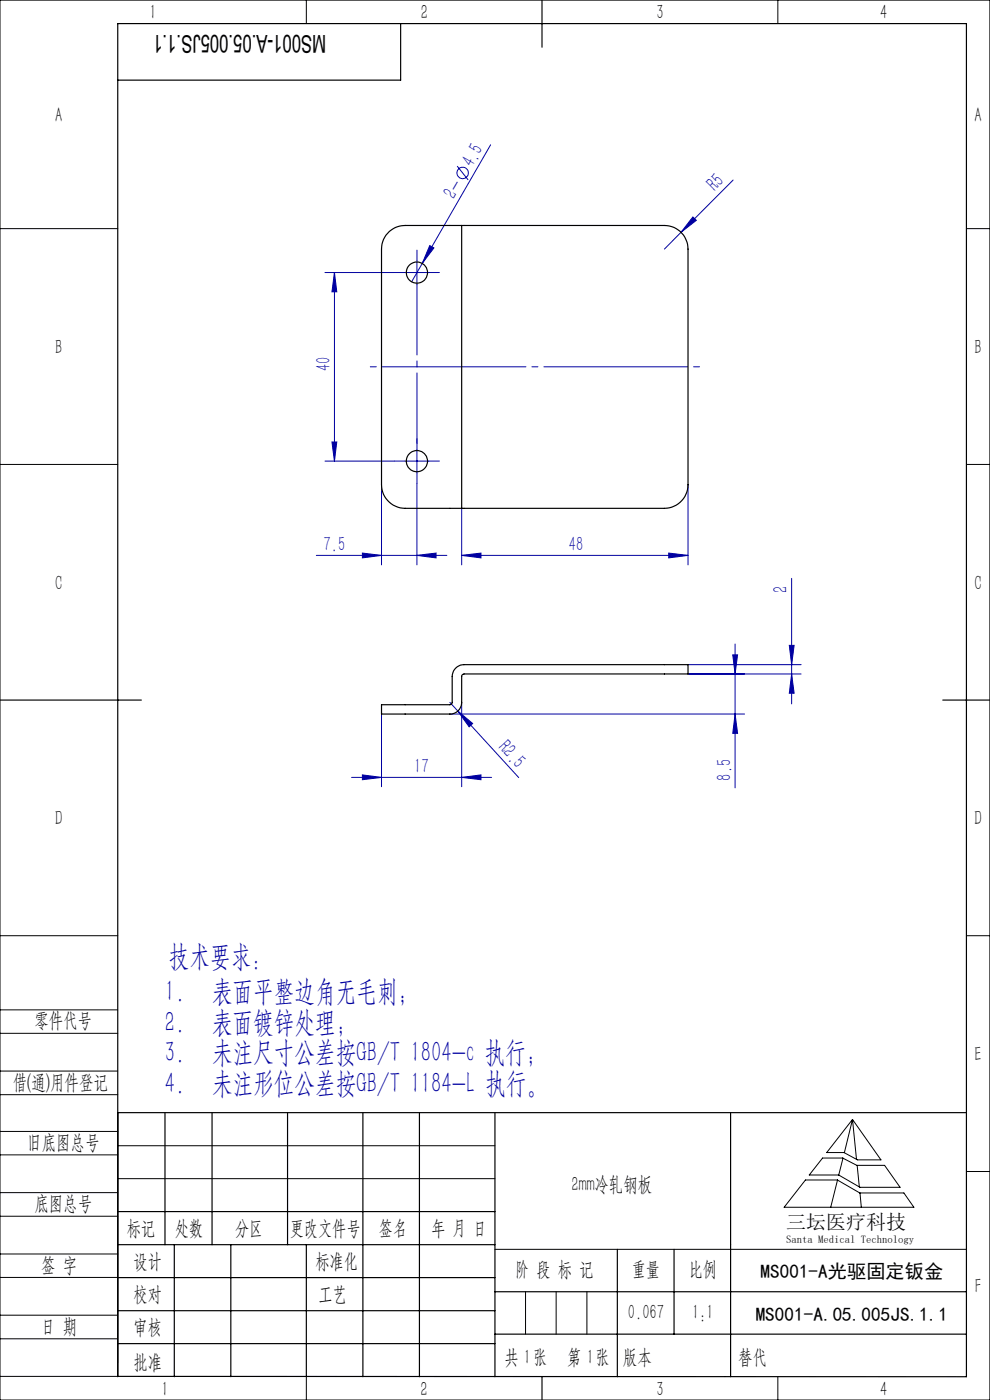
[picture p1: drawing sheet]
<svg xmlns="http://www.w3.org/2000/svg" width="210mm" height="297mm" viewBox="0 0 210 297" stroke-linecap="round" stroke-linejoin="round" font-family="sans-serif">
<g fill="none" stroke="#0000a0" stroke-width=".21">
<path d="M97 35.2l2.3 3M104.1 30.7l-14.5 25.2M155.5 38.2l-11 11.1M68.9 57.8h14.8M70.9 57.8v40M70.9 57.8l.5 4.1h-1zM85.9 57.8h5M88.4 55.3v5M89.6 55.9l-2.3 3.9M91.2 52.1l.8 .5-2.4 3.3zM144.5 49.3l-3.6 3.5M147 46l.7 .7-3.2 2.6z"/>
<path d="M68.9 97.8h14.8M70.4 93.8h1l-.5 4zM85.9 97.8h5M88.4 95.3v5M67.1 117.8h27.7M76.9 117.3l4 .5-4 .6zM80.9 102.8v17M88.4 117.8l4.1-.5v1.1zM88.4 102.6v17.2M97.9 117.8l4.1-.5v1.1zM97.9 117.8h48M97.9 107.8v12"/>
<path d="M141.9 117.3l4 .5-4 .6zM145.9 102.8v17M155.4 138.9h1.1l-.6 4.1zM155.9 136.6v30.5M167.4 136.9h1.1l-.6 4.1zM167.9 122.7v26.6M80.9 151.5v15.4M95.4 149l1.7 1.8M95.4 151.5h62.5M97.1 150.8l3.2 2.7-.8 .7zM97.1 150.8l12.9 14.2M97.9 149v17.9"/>
<path d="M145.9 143h24M145.9 141h24M155.9 151.5l.6 4.1h-1.1zM167.9 143l.6 4.1h-1.1zM74.6 164.9h29.7M76.9 164.4l4 .5-4 .5zM97.9 164.9l4.1-.5v1z"/>
<circle cx="98.1" cy="36.7" r="1.22"/>
</g>
<path d="M86 57.8h-2.3M88.5 55.3v-2.2M91 57.8h2.2M86 97.8h-2.3M88.5 95.3v-2.2M91 97.8h2.2M88.5 100.3v2.3" fill="none" stroke="#0000a0" stroke-width=".21" stroke-dasharray="30.5 1.3 1.3 1.3"/>
<path d="M88.5 60.3v33.8" fill="none" stroke="#0000a0" stroke-width=".21" stroke-dasharray="30.5 1.3 1.3 1.3" stroke-dashoffset="15.5"/>
<path d="M149 77.8h-71.1" fill="none" stroke="#0000a0" stroke-width=".21" stroke-dasharray="30.5 1.3 1.3 1.3" stroke-dashoffset="-3.1"/>
<g fill="none" stroke="#000" stroke-width=".21">
<path d="M0 0h210v297h-210zM65 0v5M165 0v5M0 48.5h25M205 48.5h5M0 98.5h25M205 98.5h5M0 198.5h25M205 198.5h5M0 214.2h25M0 219.2h25M0 232.2h25"/>
<path d="M0 227.2h25M25 236v56h-25M180.8 237.5l6.1 8.6h-5l-2.9-1.6h-3.6zM180.8 237.5l-1.7 7M180.8 237.5l.9 8.5M0 245h25M0 240h25M0 258h25M0 253h25M25 243.1h80M25 250h80M170.9 250.3h6.7l4.8 2.8h9.3l2.2 3h-27.6z"/>
<path d="M174.5 245.7h4.3l3 1.5h5.8l3.3 4.7h-8.5l-4.5-2.6h-6.2zM177.7 250.3l-1.5 5.8M178.8 245.7l-.9 3.6M181.8 247.2l.5 4.6M182.4 253.1l.3 3M205 248.5h5M0 271h25M0 266h25M0 279h25M105 265h100M111.5 274v9M118 274v9"/>
<path d="M124.5 274v9M0 284h25M65 292.1v4.9M153.7 292h.1M165 292v5"/>
</g>
<g fill="none" stroke="#000" stroke-width=".25">
<path d="M85 5v12h-60M115 0v10M0 148.5h30M200 148.5h10M25 236h180M35 236v28.1M45 236v28.1M61 236v28.1M77 236v56.1M89 236v56.1M105 236v56.1M155 236v56.1"/>
<path d="M25 257h80M25 264.1h80M25 271h80M25 278.1h80M37 264.1v28M49 264.1v28M65 264.1v28M105 274h100M131 265v27.1M143 265v18M25 292l180 .1v-287.1h-180v287.1M25 285h80"/>
<path d="M105 283h100M115 292v5"/>
</g>
<g fill="#0000a0">
<path d="M147 46l.7 .7-3.2 2.6z"/>
<path d="M91.2 52.1l.8 .5-2.4 3.3z"/>
<path d="M97.1 150.8l3.2 2.7-.8 .7z"/>
<path d="M88.4 117.8l4.1-.5v1.1zM76.9 117.3l4 .5-4 .6zM97.9 164.9l4.1-.5v1zM76.9 164.4l4 .5-4 .5z"/>
<path d="M97.9 117.8l4.1-.5v1.1zM141.9 117.3l4 .5-4 .6z"/>
<path d="M70.9 57.8l.5 4.1h-1zM70.4 93.8h1l-.5 4zM155.4 138.9h1.1l-.6 4.1zM155.9 151.5l.6 4.1h-1.1zM167.4 136.9h1.1l-.6 4.1zM167.9 143l.6 4.1h-1.1z"/>
</g>
<g fill="none" stroke="#000" stroke-width=".25">
<path d="M97.9 47.8h-12a5 5 0 0 0-5 5v50a5 5 0 0 0 5 5h12M97.9 47.8h43a5 5 0 0 1 5 5v50a5 5 0 0 1-5 5h-43M97.9 47.8v60M80.9 149.5h14.7l.3-.4v-5.6a2.53 2.53 0 0 1 2.5-2.5h47.5v2h-47.5l-.5 .4v5.6a2.47 2.47 0 0 1-2.5 2.5h-14.5z"/>
<circle cx="88.4" cy="57.8" r="2.25"/>
<circle cx="88.4" cy="97.8" r="2.26"/>
</g>
<g font-size="6.3" fill="#0000a0">
<text x="35.8" y="204.9">技术要求：</text>
<text x="35" y="212.3">1.</text>
<text x="45" y="212.3">表面平整边角无毛刺；</text>
<text x="35" y="218.8">2.</text>
<text x="45" y="218.8">表面镀锌处理；</text>
<text x="35" y="225.3">3.</text>
<text x="45" y="225.3">未注尺寸公差按GB/T 1804-c 执行；</text>
<text x="35" y="231.8">4.</text>
<text x="45" y="231.8">未注形位公差按GB/T 1184-L 执行。</text>
</g>
<text font-size="5.2" x="69.2" y="7.3" transform="rotate(-180 69.2 7.3)">MS001-A.05.005JS.1.1</text>
<g font-size="4.4" fill="#010000">
<text x="31.7" y="4.1">1</text>
<text x="89.2" y="4.1">2</text>
<text x="139.2" y="4.1">3</text>
<text x="186.7" y="4.1">4</text>
<text x="156.6" y="289.5">替代</text>
</g>
<g font-size="4.4">
<text x="11.7" y="25.9">A</text>
<text x="206.7" y="25.9">A</text>
<text x="11.7" y="75.1">B</text>
<text x="206.7" y="75.1">B</text>
<text x="11.7" y="125.1">C</text>
<text x="206.7" y="125.1">C</text>
<text x="11.7" y="175.1">D</text>
<text x="206.7" y="175.1">D</text>
<text x="7.3" y="217.9">零件代号</text>
<text x="206.7" y="225.1">E</text>
<text x="2.7" y="231">借(通)用件登记</text>
<text x="5.8" y="243.7">旧底图总号</text>
<text x="7.3" y="256.8">底图总号</text>
<text x="121.3" y="252.6">2mm冷轧钢板</text>
<text x="26.9" y="261.9">标记</text>
<text x="37.1" y="261.9">处数</text>
<text x="49.9" y="261.9">分区</text>
<text x="61.5" y="261.9">更改文件号</text>
<text x="80.4" y="261.9">签名</text>
<text x="91.5" y="261.9">年 月 日</text>
<text x="8.7" y="269.8">签 字</text>
<text x="28.3" y="268.9">设计</text>
<text x="66.9" y="268.9">标准化</text>
<text x="109.3" y="270.8">阶 段 标 记</text>
<text x="134" y="270.8">重量</text>
<text x="146.1" y="270.8">比例</text>
<text x="206.8" y="274.4">F</text>
<text x="28.3" y="276">校对</text>
<text x="67.6" y="276">工艺</text>
<text x="133.2" y="279.8">0.067</text>
<text x="146.8" y="279.8">1:1</text>
<text x="8.7" y="282.9">日 期</text>
<text x="28.3" y="283">审核</text>
<text x="28.3" y="290.4">批准</text>
<text x="107" y="289.5">共 张</text>
<text x="111.1" y="289.5">1</text>
<text x="120.3" y="289.5">第 张</text>
<text x="124.5" y="289.5">1</text>
<text x="132.1" y="289.5">版本</text>
<text x="34.2" y="296.1">1</text>
<text x="89.2" y="296.2">2</text>
<text x="139.2" y="296.2">3</text>
<text x="186.7" y="296.2">4</text>
</g>
<g font-size="4.4" fill="#0000a0">
<text x="100.3" y="35.6" transform="rotate(-60 100.3 35.6)">4.5</text>
<text x="151.7" y="40.8" transform="rotate(-45 151.7 40.8)">R5</text>
<text x="96.4" y="42.4" transform="rotate(-60 96.4 42.4)">2-</text>
<text x="70.1" y="78.7" transform="rotate(-90 70.1 78.7)">40</text>
<text x="68.7" y="116.9">7.5</text>
<text x="120.7" y="116.9">48</text>
<text x="167.1" y="125.7" transform="rotate(-90 167.1 125.7)">2</text>
<text x="105.5" y="158.7" transform="rotate(48 105.5 158.7)">R2.5</text>
<text x="87.9" y="164">17</text>
<text x="155.1" y="165.6" transform="rotate(-90 155.1 165.6)">8.5</text>
</g>
<text font-size="4.2" x="166.8" y="260.7">三坛医疗科技</text>
<g font-size="4.1">
<text x="161.3" y="271.1">MS001-A光驱固定钣金</text>
<text x="160.3" y="280.2">MS001-A.05.005JS.1.1</text>
</g>
<text font-size="2.3" x="166.8" y="263.6">Santa Medical Technology</text>
</svg>
